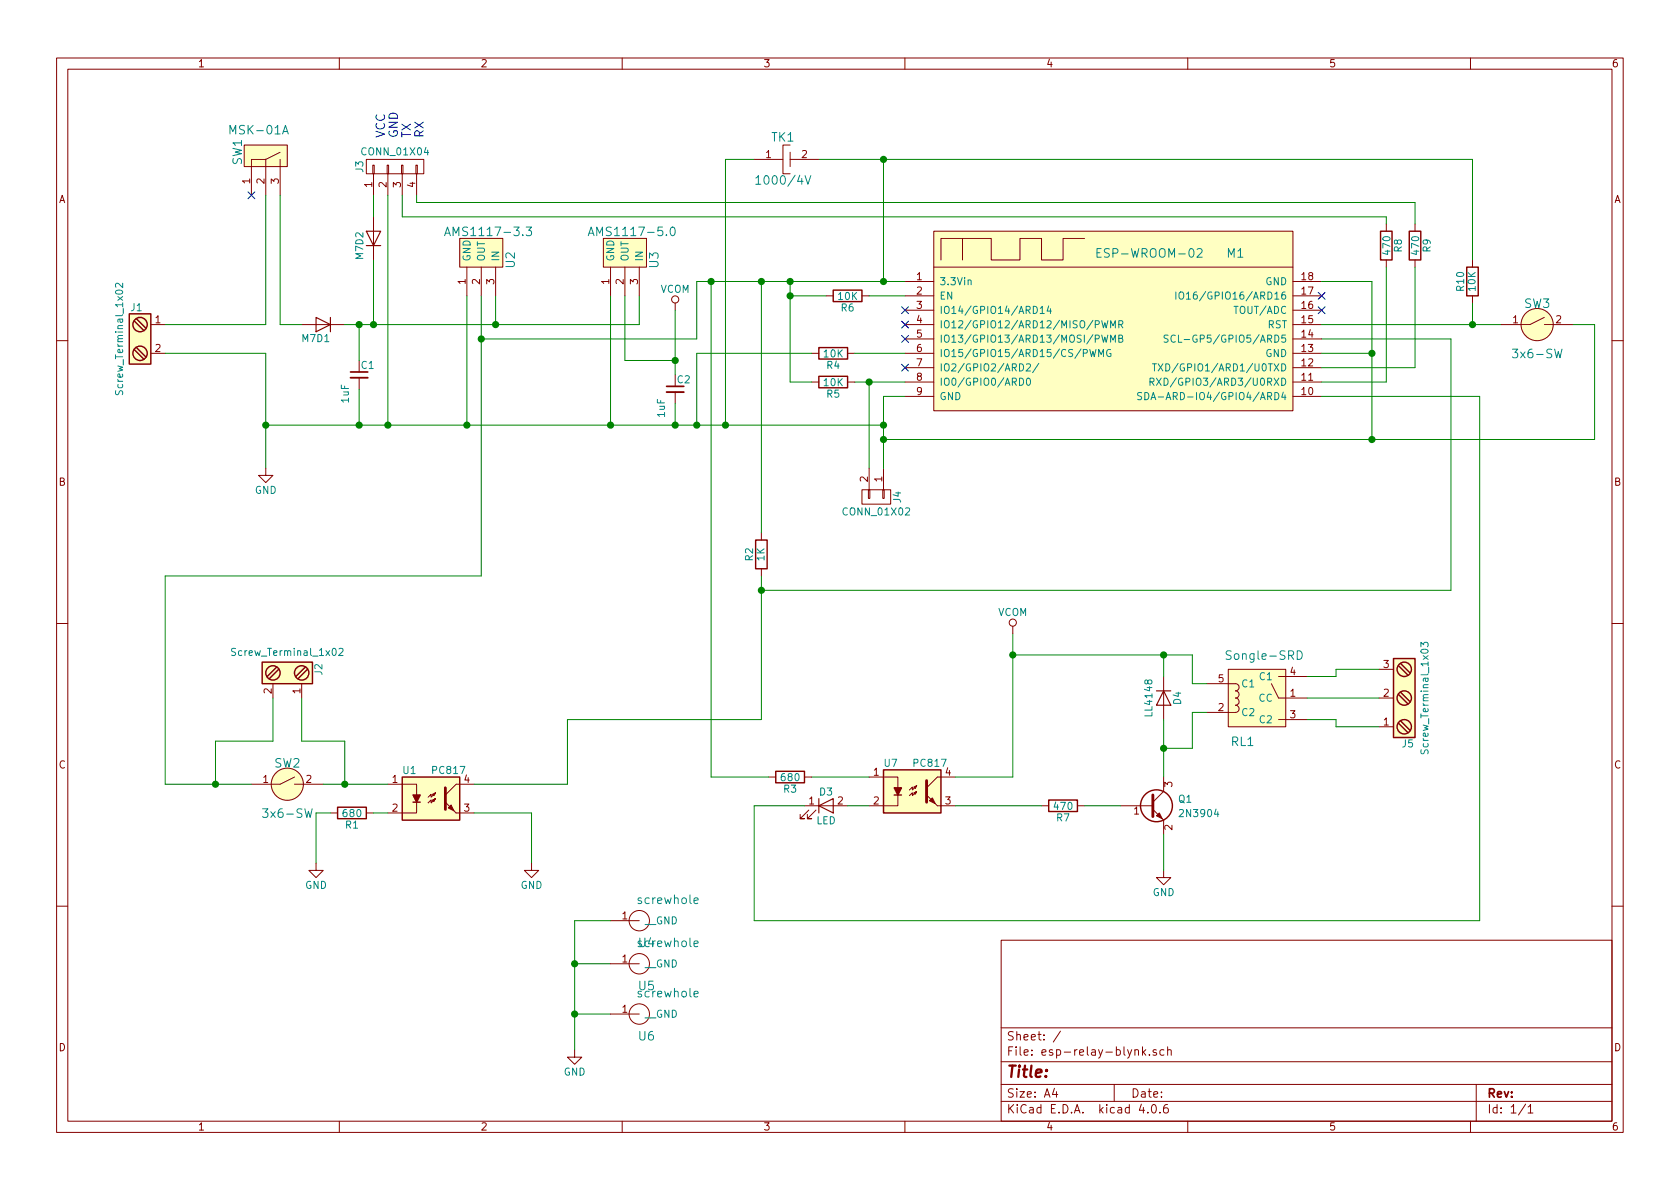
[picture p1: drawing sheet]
EESchema Schematic File Version 2
LIBS:power
LIBS:device
LIBS:transistors
LIBS:conn
LIBS:linear
LIBS:regul
LIBS:74xx
LIBS:cmos4000
LIBS:adc-dac
LIBS:memory
LIBS:xilinx
LIBS:microcontrollers
LIBS:dsp
LIBS:microchip
LIBS:analog_switches
LIBS:motorola
LIBS:texas
LIBS:intel
LIBS:audio
LIBS:interface
LIBS:digital-audio
LIBS:philips
LIBS:display
LIBS:cypress
LIBS:siliconi
LIBS:opto
LIBS:atmel
LIBS:contrib
LIBS:valves
LIBS:aytaclib
LIBS:esp-relay-blynk-cache
EELAYER 25 0
EELAYER END
$Descr A4 11693 8268
encoding utf-8
Sheet 1 1
Title ""
Date ""
Rev ""
Comp ""
Comment1 ""
Comment2 ""
Comment3 ""
Comment4 ""
$EndDescr
$Comp
L Screw_Terminal_1x02 J1
U 1 1
P 950 2350
F 0 "J1" H 950 2600 50  0000 C TNN
F 1 "Screw_Terminal_1x02" V 800 2350 50  0000 C TNN
F 2 "Terminal_Blocks:TerminalBlock_Pheonix_PT-3.5mm_2pol" H 950 2125 50  0001 C CNN
F 3 "" H 925 2350 50  0001 C CNN
	1    950  2350
	1    0    0    -1  
$EndComp
$Comp
L CONN_01X04 J3
U 1 1
P 2750 1150
F 0 "J3" H 2750 1400 50  0000 C CNN
F 1 "CONN_01X04" V 2850 1150 50  0000 C CNN
F 2 "Pin_Headers:Pin_Header_Straight_1x04_Pitch2.54mm" H 2750 1150 50  0001 C CNN
F 3 "" H 2750 1150 50  0001 C CNN
	1    2750 1150
	0    -1   -1   0   
$EndComp
Text Notes 2950 950  1    60   ~ 0
VCC\nGND\nTX\nRX
$Comp
L MSK-01A SW1
U 1 1
P 2000 1150
F 0 "SW1" H 2100 1500 60  0000 C CNN
F 1 "MSK-01A" V 2250 1350 60  0000 C CNN
F 2 "aytaclib:MSK-01A" H 1250 150 60  0001 C CNN
F 3 "" H 1250 150 60  0001 C CNN
	1    2000 1150
	0    -1   -1   0   
$EndComp
$Comp
L D D2
U 1 1
P 2600 1650
F 0 "D2" H 2600 1750 50  0000 C CNN
F 1 "M7" H 2500 1750 50  0000 C CNN
F 2 "Diodes_SMD:D_SMA" H 2600 1650 50  0001 C CNN
F 3 "" H 2600 1650 50  0001 C CNN
	1    2600 1650
	0    -1   -1   0   
$EndComp
$Comp
L D D1
U 1 1
P 2250 2250
F 0 "D1" H 2250 2350 50  0000 C CNN
F 1 "M7" H 2350 2350 50  0000 C CNN
F 2 "Diodes_SMD:D_SMA" H 2250 2250 50  0001 C CNN
F 3 "" H 2250 2250 50  0001 C CNN
	1    2250 2250
	-1   0    0    1   
$EndComp
NoConn ~ 1750 1350
$Comp
L C_Small C1
U 1 1
P 2500 2600
F 0 "C1" H 2510 2670 50  0000 L CNN
F 1 "1uF" V 2400 2400 50  0000 L CNN
F 2 "Capacitors_SMD:C_0805_HandSoldering" H 2500 2600 50  0001 C CNN
F 3 "" H 2500 2600 50  0001 C CNN
	1    2500 2600
	1    0    0    -1  
$EndComp
$Comp
L AMS1117 U2
U 1 1
P 3200 1850
F 0 "U2" V 3550 1900 60  0000 C CNN
F 1 "AMS1117-3.3" H 3400 2100 60  0000 C CNN
F 2 "aytaclib:SOT-223" H 2050 0   60  0001 C CNN
F 3 "" H 2050 0   60  0001 C CNN
	1    3200 1850
	1    0    0    -1  
$EndComp
$Comp
L AMS1117 U3
U 1 1
P 4200 1850
F 0 "U3" V 4550 1900 60  0000 C CNN
F 1 "AMS1117-5.0" H 4400 2100 60  0000 C CNN
F 2 "aytaclib:SOT-223" H 3050 0   60  0001 C CNN
F 3 "" H 3050 0   60  0001 C CNN
	1    4200 1850
	1    0    0    -1  
$EndComp
$Comp
L ESP-WROOM-02 M1
U 1 1
P 6500 2850
F 0 "M1" H 8600 3950 60  0000 C CNN
F 1 "ESP-WROOM-02" H 8000 3950 60  0000 C CNN
F 2 "aytaclib:ESP-WROOM-02" H 2000 -2950 60  0001 C CNN
F 3 "" H 2000 -2950 60  0001 C CNN
	1    6500 2850
	1    0    0    -1  
$EndComp
$Comp
L R R6
U 1 1
P 5900 2050
F 0 "R6" V 5980 2050 50  0000 C CNN
F 1 "10K" V 5900 2050 50  0000 C CNN
F 2 "aytaclib:R0805HS" V 5830 2050 50  0001 C CNN
F 3 "" H 5900 2050 50  0001 C CNN
	1    5900 2050
	0    1    1    0   
$EndComp
$Comp
L R R5
U 1 1
P 5800 2650
F 0 "R5" V 5880 2650 50  0000 C CNN
F 1 "10K" V 5800 2650 50  0000 C CNN
F 2 "aytaclib:R0805HS" V 5730 2650 50  0001 C CNN
F 3 "" H 5800 2650 50  0001 C CNN
	1    5800 2650
	0    1    1    0   
$EndComp
$Comp
L R R4
U 1 1
P 5800 2450
F 0 "R4" V 5880 2450 50  0000 C CNN
F 1 "10K" V 5800 2450 50  0000 C CNN
F 2 "aytaclib:R0805HS" V 5730 2450 50  0001 C CNN
F 3 "" H 5800 2450 50  0001 C CNN
	1    5800 2450
	0    1    1    0   
$EndComp
$Comp
L CONN_01X02 J4
U 1 1
P 6100 3450
F 0 "J4" H 6100 3600 50  0000 C CNN
F 1 "CONN_01X02" V 6200 3450 50  0000 C CNN
F 2 "Pin_Headers:Pin_Header_Straight_1x02_Pitch2.54mm" H 6100 3450 50  0001 C CNN
F 3 "" H 6100 3450 50  0001 C CNN
	1    6100 3450
	0    1    1    0   
$EndComp
$Comp
L VCOM #PWR01
U 1 1
P 4700 2150
F 0 "#PWR01" H 4700 2000 50  0001 C CNN
F 1 "VCOM" H 4700 2300 50  0000 C CNN
F 2 "" H 4700 2150 50  0001 C CNN
F 3 "" H 4700 2150 50  0001 C CNN
	1    4700 2150
	1    0    0    -1  
$EndComp
$Comp
L R R9
U 1 1
P 9850 1700
F 0 "R9" V 9930 1700 50  0000 C CNN
F 1 "470" V 9850 1700 50  0000 C CNN
F 2 "aytaclib:R0805HS" V 9780 1700 50  0001 C CNN
F 3 "" H 9850 1700 50  0001 C CNN
	1    9850 1700
	1    0    0    -1  
$EndComp
$Comp
L R R8
U 1 1
P 9650 1700
F 0 "R8" V 9730 1700 50  0000 C CNN
F 1 "470" V 9650 1700 50  0000 C CNN
F 2 "aytaclib:R0805HS" V 9580 1700 50  0001 C CNN
F 3 "" H 9650 1700 50  0001 C CNN
	1    9650 1700
	1    0    0    -1  
$EndComp
$Comp
L Songle-SRD RL1
U 1 1
P 8550 5050
F 0 "RL1" H 8650 4950 60  0000 C CNN
F 1 "Songle-SRD" H 8800 5550 60  0000 C CNN
F 2 "aytaclib:Songle-SRD" H 7450 3800 60  0001 C CNN
F 3 "" H 7450 3800 60  0001 C CNN
	1    8550 5050
	1    0    0    -1  
$EndComp
$Comp
L Screw_Terminal_1x03 J5
U 1 1
P 9800 4850
F 0 "J5" H 9800 5200 50  0000 C TNN
F 1 "Screw_Terminal_1x03" V 9650 4850 50  0000 C TNN
F 2 "Terminal_Blocks:TerminalBlock_Pheonix_PT-3.5mm_3pol" H 9800 4525 50  0001 C CNN
F 3 "" H 9775 4950 50  0001 C CNN
	1    9800 4850
	-1   0    0    1   
$EndComp
Wire Wire Line
	1150 2250 1850 2250
Wire Wire Line
	1850 2250 1850 1350
Wire Wire Line
	2600 1500 2600 1350
Wire Wire Line
	1950 1350 1950 2250
Wire Wire Line
	1950 2250 2100 2250
Wire Wire Line
	2400 2250 4450 2250
Wire Wire Line
	2600 2250 2600 1800
Wire Wire Line
	1150 2450 1850 2450
Wire Wire Line
	1850 2450 1850 3250
Wire Wire Line
	1850 2950 6150 2950
Wire Wire Line
	2700 2950 2700 1350
Wire Wire Line
	2500 2500 2500 2250
Connection ~ 2500 2250
Wire Wire Line
	2500 2700 2500 2950
Connection ~ 2500 2950
Wire Wire Line
	3250 2950 3250 2050
Connection ~ 2700 2950
Wire Wire Line
	4250 2950 4250 2050
Connection ~ 3250 2950
Wire Wire Line
	3450 2250 3450 2050
Connection ~ 2600 2250
Wire Wire Line
	4450 2250 4450 2050
Connection ~ 3450 2250
Wire Wire Line
	4850 1950 6300 1950
Wire Wire Line
	4850 1950 4850 2350
Wire Wire Line
	4850 2350 3350 2350
Wire Wire Line
	3350 2050 3350 4000
Wire Wire Line
	6300 2750 6150 2750
Wire Wire Line
	6150 2750 6150 3250
Wire Wire Line
	6150 3050 11100 3050
Wire Wire Line
	9550 1950 9550 3050
Wire Wire Line
	9550 2450 9200 2450
Wire Wire Line
	9550 1950 9200 1950
Connection ~ 9550 2450
Wire Wire Line
	6050 2050 6300 2050
Wire Wire Line
	5750 2050 5500 2050
Wire Wire Line
	5500 1950 5500 2650
Connection ~ 5500 1950
Wire Wire Line
	5950 2650 6300 2650
Wire Wire Line
	5500 2650 5650 2650
Connection ~ 5500 2050
Wire Wire Line
	6300 2450 5950 2450
Wire Wire Line
	5650 2450 4850 2450
Wire Wire Line
	4850 2450 4850 2950
Connection ~ 4250 2950
Connection ~ 6150 2950
Connection ~ 4850 2950
Wire Wire Line
	6050 3250 6050 2650
Connection ~ 6050 2650
Connection ~ 6150 3050
Wire Wire Line
	4350 2050 4350 2500
Wire Wire Line
	4350 2500 4700 2500
Wire Wire Line
	4700 2150 4700 2600
Wire Wire Line
	2900 1350 2900 1400
Wire Wire Line
	2900 1400 9850 1400
Wire Wire Line
	9850 2550 9200 2550
Wire Wire Line
	9850 1400 9850 1550
Wire Wire Line
	9850 1850 9850 2550
Wire Wire Line
	2800 1350 2800 1500
Wire Wire Line
	2800 1500 9650 1500
Wire Wire Line
	9650 1500 9650 1550
Wire Wire Line
	9650 1850 9650 2650
Wire Wire Line
	9650 2650 9200 2650
Wire Wire Line
	9100 4700 9300 4700
Wire Wire Line
	9300 4700 9300 4650
Wire Wire Line
	9300 4650 9600 4650
Wire Wire Line
	9600 5050 9300 5050
Wire Wire Line
	9300 5050 9300 5000
Wire Wire Line
	9300 5000 9100 5000
Wire Wire Line
	9100 4850 9600 4850
$Comp
L D D4
U 1 1
P 8100 4850
F 0 "D4" H 8100 4950 50  0000 C CNN
F 1 "LL4148" H 8100 4750 50  0000 C CNN
F 2 "Diodes_SMD:D_MiniMELF" H 8100 4850 50  0001 C CNN
F 3 "" H 8100 4850 50  0001 C CNN
	1    8100 4850
	0    1    1    0   
$EndComp
Wire Wire Line
	8400 4750 8300 4750
Wire Wire Line
	8300 4750 8300 4550
Wire Wire Line
	8300 4550 7050 4550
Wire Wire Line
	8100 4550 8100 4700
Wire Wire Line
	8400 4950 8300 4950
Wire Wire Line
	8300 4950 8300 5200
Wire Wire Line
	8300 5200 8100 5200
$Comp
L GND #PWR02
U 1 1
P 1850 3250
F 0 "#PWR02" H 1850 3000 50  0001 C CNN
F 1 "GND" H 1850 3100 50  0000 C CNN
F 2 "" H 1850 3250 50  0001 C CNN
F 3 "" H 1850 3250 50  0001 C CNN
	1    1850 3250
	1    0    0    -1  
$EndComp
Connection ~ 1850 2950
$Comp
L GND #PWR03
U 1 1
P 8100 6050
F 0 "#PWR03" H 8100 5800 50  0001 C CNN
F 1 "GND" H 8100 5900 50  0000 C CNN
F 2 "" H 8100 6050 50  0001 C CNN
F 3 "" H 8100 6050 50  0001 C CNN
	1    8100 6050
	1    0    0    -1  
$EndComp
Connection ~ 8100 5200
$Comp
L R R7
U 1 1
P 7400 5600
F 0 "R7" V 7480 5600 50  0000 C CNN
F 1 "470" V 7400 5600 50  0000 C CNN
F 2 "aytaclib:R0805HS" V 7330 5600 50  0001 C CNN
F 3 "" H 7400 5600 50  0001 C CNN
	1    7400 5600
	0    1    1    0   
$EndComp
$Comp
L PC817 U7
U 1 1
P 6350 5500
F 0 "U7" H 6150 5700 50  0000 L CNN
F 1 "PC817" H 6350 5700 50  0000 L CNN
F 2 "Housings_DIP:DIP-4_W7.62mm" H 6150 5300 50  0001 L CIN
F 3 "" H 6350 5500 50  0001 L CNN
	1    6350 5500
	1    0    0    -1  
$EndComp
Wire Wire Line
	7050 5400 6650 5400
Wire Wire Line
	7050 4400 7050 5400
Connection ~ 8100 4550
Wire Wire Line
	7250 5600 6650 5600
$Comp
L VCOM #PWR04
U 1 1
P 7050 4400
F 0 "#PWR04" H 7050 4250 50  0001 C CNN
F 1 "VCOM" H 7050 4550 50  0000 C CNN
F 2 "" H 7050 4400 50  0001 C CNN
F 3 "" H 7050 4400 50  0001 C CNN
	1    7050 4400
	1    0    0    -1  
$EndComp
Connection ~ 7050 4550
$Comp
L R R3
U 1 1
P 5500 5400
F 0 "R3" V 5580 5400 50  0000 C CNN
F 1 "680" V 5500 5400 50  0000 C CNN
F 2 "aytaclib:R0805HS" V 5430 5400 50  0001 C CNN
F 3 "" H 5500 5400 50  0001 C CNN
	1    5500 5400
	0    1    1    0   
$EndComp
Wire Wire Line
	6050 5400 5650 5400
$Comp
L LED D3
U 1 1
P 5750 5600
F 0 "D3" H 5750 5700 50  0000 C CNN
F 1 "LED" H 5750 5500 50  0000 C CNN
F 2 "LEDs:LED_0805_HandSoldering" H 5750 5600 50  0001 C CNN
F 3 "" H 5750 5600 50  0001 C CNN
	1    5750 5600
	1    0    0    -1  
$EndComp
Wire Wire Line
	5900 5600 6050 5600
Wire Wire Line
	9200 2750 10300 2750
Wire Wire Line
	10300 2750 10300 6400
Wire Wire Line
	10300 6400 5250 6400
Wire Wire Line
	5250 6400 5250 5600
Wire Wire Line
	5250 5600 5600 5600
Wire Wire Line
	5350 5400 4950 5400
Wire Wire Line
	4950 5400 4950 1950
Connection ~ 4950 1950
$Comp
L 1000/4V TK1
U 1 1
P 5450 1100
F 0 "TK1" H 5450 950 60  0000 C CNN
F 1 "1000/4V" H 5450 1250 60  0000 C CNN
F 2 "aytaclib:D-CASE-TK" H 5050 900 60  0001 C CNN
F 3 "" H 5050 900 60  0001 C CNN
	1    5450 1100
	-1   0    0    1   
$EndComp
Wire Wire Line
	5700 1100 10250 1100
Wire Wire Line
	6150 1100 6150 1950
Connection ~ 6150 1950
Wire Wire Line
	5250 1100 5050 1100
Wire Wire Line
	5050 1100 5050 2950
Connection ~ 5050 2950
$Comp
L PC817 U1
U 1 1
P 3000 5550
F 0 "U1" H 2800 5750 50  0000 L CNN
F 1 "PC817" H 3000 5750 50  0000 L CNN
F 2 "Housings_DIP:DIP-4_W7.62mm" H 2800 5350 50  0001 L CIN
F 3 "" H 3000 5550 50  0001 L CNN
	1    3000 5550
	1    0    0    -1  
$EndComp
Wire Wire Line
	3300 5650 3700 5650
Wire Wire Line
	3700 5650 3700 6000
$Comp
L GND #PWR05
U 1 1
P 3700 6000
F 0 "#PWR05" H 3700 5750 50  0001 C CNN
F 1 "GND" H 3700 5850 50  0000 C CNN
F 2 "" H 3700 6000 50  0001 C CNN
F 3 "" H 3700 6000 50  0001 C CNN
	1    3700 6000
	1    0    0    -1  
$EndComp
$Comp
L R R2
U 1 1
P 5300 3850
F 0 "R2" V 5380 3850 50  0000 C CNN
F 1 "1K" V 5300 3850 50  0000 C CNN
F 2 "aytaclib:R0805HS" V 5230 3850 50  0001 C CNN
F 3 "" H 5300 3850 50  0001 C CNN
	1    5300 3850
	-1   0    0    1   
$EndComp
Wire Wire Line
	5300 4000 5300 5000
Wire Wire Line
	5300 5000 3950 5000
Wire Wire Line
	3950 5000 3950 5450
Wire Wire Line
	3950 5450 3300 5450
Wire Wire Line
	5300 3700 5300 1950
Connection ~ 5300 1950
Wire Wire Line
	9200 2350 10100 2350
Wire Wire Line
	10100 2350 10100 4100
Wire Wire Line
	10100 4100 5300 4100
Connection ~ 5300 4100
$Comp
L Screw_Terminal_1x02 J2
U 1 1
P 2000 4650
F 0 "J2" H 2000 4900 50  0000 C TNN
F 1 "Screw_Terminal_1x02" V 1850 4650 50  0000 C TNN
F 2 "Terminal_Blocks:TerminalBlock_Pheonix_PT-3.5mm_2pol" H 2000 4425 50  0001 C CNN
F 3 "" H 1975 4650 50  0001 C CNN
	1    2000 4650
	0    1    1    0   
$EndComp
$Comp
L 3x6-SW SW2
U 1 1
P 2000 5450
F 0 "SW2" H 2000 5600 60  0000 C CNN
F 1 "3x6-SW" H 2000 5250 60  0000 C CNN
F 2 "aytaclib:3x6-SW" H 1500 5050 60  0001 C CNN
F 3 "" H 1500 5050 60  0001 C CNN
	1    2000 5450
	1    0    0    -1  
$EndComp
Wire Wire Line
	2250 5450 2700 5450
Wire Wire Line
	2100 4850 2100 5150
Wire Wire Line
	2100 5150 2400 5150
Wire Wire Line
	2400 5150 2400 5450
Connection ~ 2400 5450
Wire Wire Line
	1900 4850 1900 5150
Wire Wire Line
	1900 5150 1500 5150
Wire Wire Line
	1500 5150 1500 5450
Wire Wire Line
	1150 5450 1750 5450
Wire Wire Line
	3350 4000 1150 4000
Wire Wire Line
	1150 4000 1150 5450
Connection ~ 1500 5450
Connection ~ 3350 2350
$Comp
L R R1
U 1 1
P 2450 5650
F 0 "R1" V 2530 5650 50  0000 C CNN
F 1 "680" V 2450 5650 50  0000 C CNN
F 2 "aytaclib:R0805HS" V 2380 5650 50  0001 C CNN
F 3 "" H 2450 5650 50  0001 C CNN
	1    2450 5650
	0    1    1    0   
$EndComp
Wire Wire Line
	2700 5650 2600 5650
Wire Wire Line
	2300 5650 2200 5650
Wire Wire Line
	2200 5650 2200 6000
$Comp
L GND #PWR06
U 1 1
P 2200 6000
F 0 "#PWR06" H 2200 5750 50  0001 C CNN
F 1 "GND" H 2200 5850 50  0000 C CNN
F 2 "" H 2200 6000 50  0001 C CNN
F 3 "" H 2200 6000 50  0001 C CNN
	1    2200 6000
	1    0    0    -1  
$EndComp
$Comp
L screwhole U4
U 1 1
P 4450 6400
F 0 "U4" H 4500 6250 60  0000 C CNN
F 1 "screwhole" H 4650 6550 60  0000 C CNN
F 2 "aytaclib:Screwhole" H 4000 5900 60  0001 C CNN
F 3 "" H 4000 5900 60  0001 C CNN
	1    4450 6400
	1    0    0    -1  
$EndComp
Wire Wire Line
	4250 6400 4000 6400
Wire Wire Line
	4000 6400 4000 7300
Wire Wire Line
	4000 6700 4250 6700
Wire Wire Line
	4000 7050 4250 7050
Connection ~ 4000 6700
Connection ~ 4000 7050
$Comp
L GND #PWR07
U 1 1
P 4000 7300
F 0 "#PWR07" H 4000 7050 50  0001 C CNN
F 1 "GND" H 4000 7150 50  0000 C CNN
F 2 "" H 4000 7300 50  0001 C CNN
F 3 "" H 4000 7300 50  0001 C CNN
	1    4000 7300
	1    0    0    -1  
$EndComp
$Comp
L screwhole U5
U 1 1
P 4450 6700
F 0 "U5" H 4500 6550 60  0000 C CNN
F 1 "screwhole" H 4650 6850 60  0000 C CNN
F 2 "aytaclib:Screwhole" H 4000 6200 60  0001 C CNN
F 3 "" H 4000 6200 60  0001 C CNN
	1    4450 6700
	1    0    0    -1  
$EndComp
$Comp
L screwhole U6
U 1 1
P 4450 7050
F 0 "U6" H 4500 6900 60  0000 C CNN
F 1 "screwhole" H 4650 7200 60  0000 C CNN
F 2 "aytaclib:Screwhole" H 4000 6550 60  0001 C CNN
F 3 "" H 4000 6550 60  0001 C CNN
	1    4450 7050
	1    0    0    -1  
$EndComp
NoConn ~ 9200 2050
NoConn ~ 9200 2150
NoConn ~ 6300 2150
NoConn ~ 6300 2250
NoConn ~ 6300 2350
NoConn ~ 6300 2550
$Comp
L C_Small C2
U 1 1
P 4700 2700
F 0 "C2" H 4710 2770 50  0000 L CNN
F 1 "1uF" V 4600 2500 50  0000 L CNN
F 2 "Capacitors_SMD:C_0805_HandSoldering" H 4700 2700 50  0001 C CNN
F 3 "" H 4700 2700 50  0001 C CNN
	1    4700 2700
	1    0    0    -1  
$EndComp
Wire Wire Line
	4700 2800 4700 2950
Connection ~ 4700 2950
Connection ~ 4700 2500
$Comp
L R R10
U 1 1
P 10250 1950
F 0 "R10" V 10330 1950 50  0000 C CNN
F 1 "10K" V 10250 1950 50  0000 C CNN
F 2 "aytaclib:R0805HS" V 10180 1950 50  0001 C CNN
F 3 "" H 10250 1950 50  0001 C CNN
	1    10250 1950
	-1   0    0    1   
$EndComp
Wire Wire Line
	10250 2100 10250 2250
Wire Wire Line
	9200 2250 10450 2250
Wire Wire Line
	10250 1100 10250 1800
Connection ~ 6150 1100
$Comp
L 3x6-SW SW3
U 1 1
P 10700 2250
F 0 "SW3" H 10700 2400 60  0000 C CNN
F 1 "3x6-SW" H 10700 2050 60  0000 C CNN
F 2 "aytaclib:3x6-SW" H 10200 1850 60  0001 C CNN
F 3 "" H 10200 1850 60  0001 C CNN
	1    10700 2250
	1    0    0    -1  
$EndComp
Connection ~ 10250 2250
Wire Wire Line
	10950 2250 11100 2250
Wire Wire Line
	11100 2250 11100 3050
Connection ~ 9550 3050
$Comp
L Q_NPN_BEC Q1
U 1 1
P 8000 5600
F 0 "Q1" H 8200 5650 50  0000 L CNN
F 1 "2N3904" H 8200 5550 50  0000 L CNN
F 2 "aytaclib:SOT23HS" H 8200 5700 50  0001 C CNN
F 3 "" H 8000 5600 50  0001 C CNN
	1    8000 5600
	1    0    0    -1  
$EndComp
Wire Wire Line
	7800 5600 7550 5600
Wire Wire Line
	8100 5400 8100 5000
Wire Wire Line
	8100 6050 8100 5800
$EndSCHEMATC
